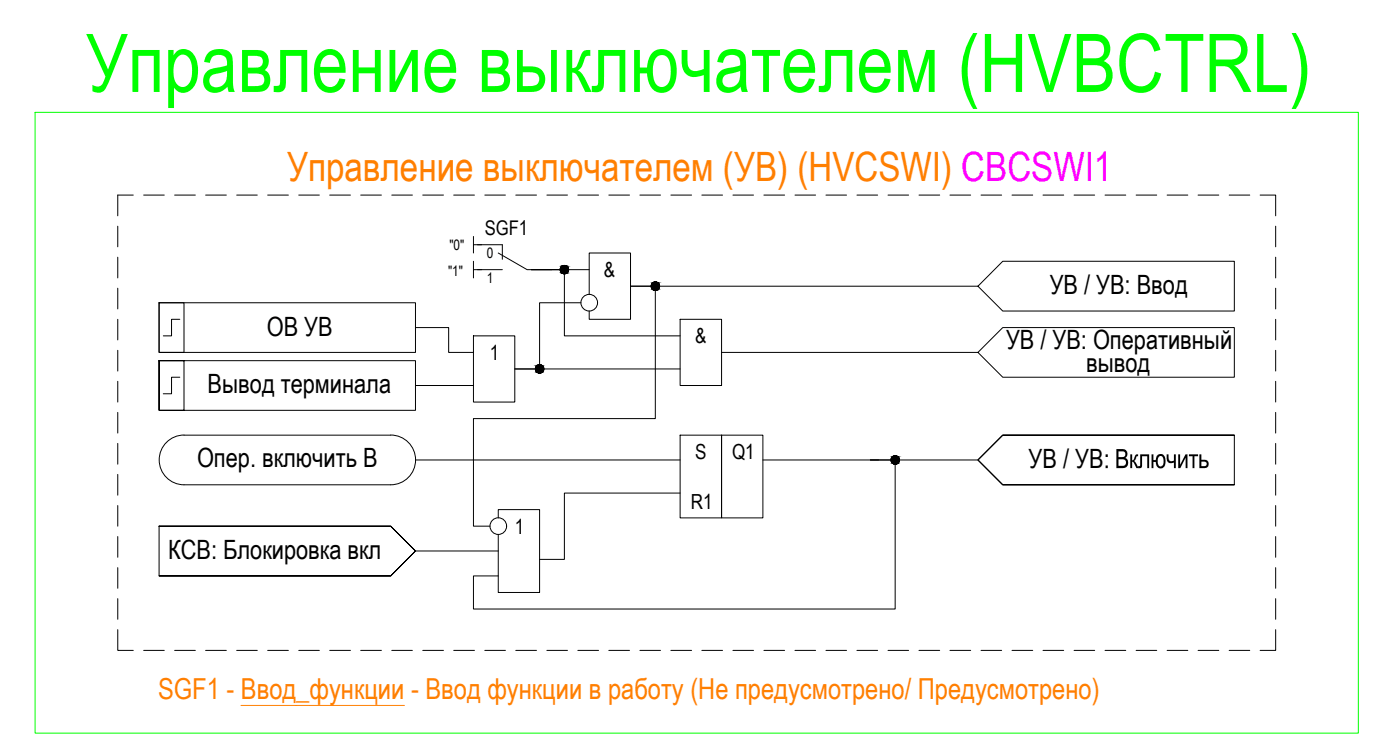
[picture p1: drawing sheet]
<svg xmlns="http://www.w3.org/2000/svg" width="538mm" height="289mm" viewBox="0 0 538 289" stroke-linecap="round" stroke-linejoin="round" font-family="sans-serif">
<!-- layer: 0 -->
<g fill="none" stroke="#000" stroke-width=".38">
<path d="M51.2 74.9h-6v7.9M55.2 74.9h7.9M67.1 74.9h7.9M79 74.9h7.9M90.9 74.9h7.9M102.8 74.9h8M114.7 74.9h8M126.6 74.9h8M138.5 74.9h8M150.5 74.9h7.9M162.4 74.9h7.9M174.3 74.9h7.9"/>
<path d="M186.2 74.9h7.9M198.1 74.9h7.9M210 74.9h7.9M221.9 74.9h8M233.8 74.9h8M245.8 74.9h7.9M257.7 74.9h7.9M269.5 74.9h8M281.5 74.9h7.9M293.4 74.9h7.9M305.3 74.9h7.9M317.2 74.9h7.9"/>
<path d="M329.1 74.9h8M341.1 74.9h7.9M352.9 74.9h8M364.8 74.9h8M376.8 74.9h7.9M388.7 74.9h7.9M400.6 74.9h7.9M412.5 74.9h7.9M424.4 74.9h8M436.3 74.9h8M448.2 74.9h8M460.1 74.9h8"/>
<path d="M472.1 74.9h7.9M484 74.9h5.9v7.9M45.2 86.8v7.9M45.2 98.7v8M181.8 90.7v6.4M181.8 93.9h3.2M489.9 86.8v7.9M489.9 98.7v8M45.2 110.6v7.9M61.1 116.2h98.5v19h-98.5zM61.1 116.2h9.6v19h-9.6zM181.8 100.3v6.4"/>
<path d="M181.8 103.5h3.2M223.1 116.2h-15.9v25.4h-9.5h63.5M226.3 113v-15.9h15.9v25.4h-15.9v-3.1M226.3 103.5h-22.2h12.7v25.4h44.4M375.6 109.8h-133.4h9.5v50.8h-69.9v41.3h6.4M385.1 100.3h89v19.1h-89l-9.5-9.6zM489.9 110.6v7.9M45.2 122.5v7.9M45.2 134.4v8M61.1 138.4v19.1h9.6v-19.1h-9.6h98.5v19.1h-98.5zM69.1 122.5h-3.2v6.4h-3.2M159.6 125.7h12.7v9.5h9.5"/>
<path d="M181.8 128.9h15.9v25.4h-15.9zM261.2 122.5h15.9v25.4h-15.9zM277.1 135.2h98.5M385.1 125.7h89v19.1h-89l-9.5-9.6zM489.9 122.5v7.9M489.9 134.4v8M45.2 146.3v8M45.2 158.3v7.9M69.1 144.8h-3.2v6.3h-3.2M159.6 147.9h22.2M489.9 146.3v8M489.9 158.3v7.9"/>
<path d="M45.2 170.2v7.9M63.6 170.1l2.6-2a8.8 8.8 0 0 1 4.5-1.1l79.4-.1a9.5 9.5 0 0 1 9.5 9.6 9.5 9.5 0 0 1-9.5 9.5h-79.4a9.5 9.5 0 0 1-8.7-5.6 9.5 9.5 0 0 1 1.6-10.3zM159.6 176.5h101.6M261.2 167h15.9v31.7h-15.9zM277.1 167h15.9v31.7h-15.9zM293 176.5h82.6M334.3 176.5h9.5v57.2h-162v-12.7h9.6M474.1 167h-89l-9.5 9.5 9.5 9.5h89v-19h-89l-9.5 9.5 9.5 9.5h89M489.9 170.2v7.9M45.2 182v8M45.2 194v7.9M191.4 198.7v-3.1h15.8v31.7h-15.8v-22.2"/>
<path d="M261.2 189.2h-44.4v25.4h-9.6M489.9 182v8M489.9 194v7.9M45.2 205.9v7.9M45.2 217.8v7.9M61.1 201.9v19.1h88.9l9.6-9.6-9.6-9.5h-88.9h88.9l9.6 9.5-9.6 9.6h-88.9M159.6 211.4h31.8M489.9 205.9v7.9M489.9 217.8v7.9M45.2 229.7v7.9M489.9 229.7v7.9M45.2 241.6v8h6"/>
<path d="M55.2 249.6h7.9M67.1 249.6h7.9M79 249.6h7.9M90.9 249.6h7.9M102.8 249.6h8M114.7 249.6h8M126.6 249.6h8M138.5 249.6h8M150.5 249.6h7.9M162.4 249.6h7.9M174.3 249.6h7.9M186.2 249.6h7.9"/>
<path d="M198.1 249.6h7.9M210 249.6h7.9M221.9 249.6h8M233.8 249.6h8M245.8 249.6h7.9M257.7 249.6h7.9M269.5 249.6h8M281.5 249.6h7.9M293.4 249.6h7.9M305.3 249.6h7.9M317.2 249.6h7.9M329.1 249.6h8"/>
<path d="M341.1 249.6h7.9M352.9 249.6h8M364.8 249.6h8M376.8 249.6h7.9M388.7 249.6h7.9M400.6 249.6h7.9M412.5 249.6h7.9M424.4 249.6h8M436.3 249.6h8M448.2 249.6h8M460.1 249.6h8M472.1 249.6h7.9"/>
<path d="M489.9 241.6v8h-5.9"/>
<circle cx="216.8" cy="103.5" r="1.59"/>
<circle cx="226.3" cy="116.2" r="3.2"/>
<circle cx="251.7" cy="109.8" r="1.59"/>
<circle cx="207.3" cy="141.6" r="1.59"/>
<circle cx="343.8" cy="176.5" r="1.59"/>
<circle cx="191.4" cy="201.9" r="3.2"/>
</g>
<path d="M460.6 174.3h.8v2.1l1.6 .1 .9 .5 .3 1.3-.6 1.1-3 .2zM461.4 177.1v1.8h1a.9 .9 0 0 0 1.1-1 .9 .9 0 0 0-1.2-.8z" fill="#000"/>
<g fill="#000" stroke="#000" stroke-width=".38">
<path d="M216.4 105h.7zM216.5 101.9h.4zM251.3 111.3h.8zM251.5 108.2h.4zM207 140h.4zM206.9 143.1h.7zM343.5 178.1h.7zM343.6 174.9h.4z"/>
<path d="M216.4 105h.5zM216.5 105h.4z"/>
<path d="M216.5 101.9h.6zM216.4 101.9h.7z"/>
<path d="M216.4 101.9l.9 .1zM216.3 102h1z"/>
<path d="M216.3 102h1.1zM216.1 102h1.3z"/>
<path d="M216.3 105h1zM216.3 105h.8z"/>
<path d="M216.1 102l1.4 .1zM216 102.1h1.5z"/>
<path d="M216.1 104.9h1.3zM216.1 104.9l1.2 .1z"/>
<path d="M216 102.1l1.7 .1zM216 102.1l1.7 .1z"/>
<path d="M216 104.8h1.5zM216 104.8l1.4 .1z"/>
<path d="M215.9 102.2h1.9zM215.7 102.2h2.1z"/>
<path d="M215.9 104.7h1.8zM215.9 104.7l1.6 .1z"/>
<path d="M215.7 102.2l2.2 .2zM215.7 102.2l2.2 .2z"/>
<path d="M215.7 104.7h2.1zM215.7 104.7h2z"/>
<path d="M215.6 102.4l2.4 .1zM215.6 102.4l2.4 .1z"/>
<path d="M215.6 104.5h2.3zM215.6 104.5l2.2 .2z"/>
<path d="M215.5 102.5l2.6 .1zM215.5 102.5l2.6 .1z"/>
<path d="M215.5 104.4h2.5zM215.5 104.4l2.4 .1z"/>
<path d="M215.4 102.6l2.8 .1zM215.4 102.6l2.8 .1z"/>
<path d="M215.4 104.3h2.7zM215.4 104.3l2.6 .1z"/>
<path d="M215.4 102.7l2.8 .2zM215.4 102.7l2.8 .2z"/>
<path d="M215.4 104.2h2.8zM215.4 104.2l2.7 .1z"/>
<path d="M215.3 102.9l3 .1zM215.3 102.9l3 .1z"/>
<path d="M215.3 104h2.9zM215.3 104l2.9 .2z"/>
<path d="M215.2 103l3.1 .1zM215.2 103l3.1 .1z"/>
<path d="M215.2 103.9h3.1zM215.2 103.9l3 .1z"/>
<path d="M215.2 103.1l3.1 .2zM215.2 103.1l3.1 .2z"/>
<path d="M215.2 103.3l3.2 .2zM215.2 103.3l3.2 .2z"/>
<path d="M215.2 103.6l3.1 .2zM215.2 103.6l3.1 .2z"/>
<path d="M215.2 103.8h3.1zM215.2 103.8l3.1 .1z"/>
<path d="M215.2 103.5h3.2zM215.2 103.5l3.1 .1z"/>
<path d="M251.3 111.3l.6 .1zM251.5 111.4h.4z"/>
<path d="M251.5 108.2l.6 .1zM251.3 108.3h.8z"/>
<path d="M251.3 108.3h.9zM251.2 108.3h1z"/>
<path d="M251.2 108.3h1.2zM251.1 108.3h1.3z"/>
<path d="M251.2 111.3h1zM251.2 111.3h.9z"/>
<path d="M251.1 108.3l1.4 .1zM250.9 108.4h1.6z"/>
<path d="M251.1 111.3h1.3zM251.1 111.3h1.1z"/>
<path d="M250.9 108.4l1.7 .1zM250.8 108.5h1.8z"/>
<path d="M250.9 111.2h1.6zM250.9 111.2l1.5 .1z"/>
<path d="M250.8 108.5l1.9 .1zM250.7 108.6h2z"/>
<path d="M250.8 111.1h1.8zM250.8 111.1l1.7 .1z"/>
<path d="M250.7 108.6l2.2 .1zM250.7 108.6l2.2 .1z"/>
<path d="M250.7 111h2zM250.7 111l1.9 .1z"/>
<path d="M250.5 108.7l2.5 .1zM250.5 108.7l2.5 .1z"/>
<path d="M250.5 110.9h2.4zM250.5 110.9l2.2 .1z"/>
<path d="M250.5 108.8l2.5 .1zM250.5 108.8l2.5 .1z"/>
<path d="M250.5 110.8h2.5zM250.5 110.8l2.4 .1z"/>
<path d="M250.4 108.9l2.7 .2zM250.4 108.9l2.7 .2z"/>
<path d="M250.4 110.7h2.6zM250.4 110.7l2.6 .1z"/>
<path d="M250.3 109.1l2.9 .1zM250.3 109.1l2.9 .1z"/>
<path d="M250.3 110.5h2.8zM250.3 110.5l2.7 .2z"/>
<path d="M250.2 109.2l3 .2zM250.2 109.2l3 .2z"/>
<path d="M250.2 110.4h3zM250.2 110.4l2.9 .1z"/>
<path d="M250.2 109.4l3.1 .1zM250.2 109.4l3.1 .1z"/>
<path d="M250.2 110.2h3zM250.2 110.2l3 .2z"/>
<path d="M250.2 109.5l3.1 .2zM250.2 109.5l3.1 .2z"/>
<path d="M250.2 110.1h3.1zM250.2 110.1l3 .1z"/>
<path d="M250.1 109.7l3.2 .1zM250.1 109.7l3.2 .1z"/>
<path d="M250.1 109.8l3.2 .2zM250.1 109.8l3.2 .2z"/>
<path d="M250.1 110h3.2zM250.1 110l3.2 .1z"/>
<path d="M206.9 143.1h.5zM207 143.1h.4z"/>
<path d="M207 140h.6zM206.9 140h.7z"/>
<path d="M206.9 140l.8 .1zM206.7 140.1h1z"/>
<path d="M206.7 140.1h1.2zM206.6 140.1h1.3z"/>
<path d="M206.7 143.1h1zM206.7 143.1h.9z"/>
<path d="M206.6 140.1l1.4 .1zM206.4 140.2h1.6z"/>
<path d="M206.6 143h1.3zM206.6 143l1.1 .1z"/>
<path d="M206.4 140.2l1.8 .1zM206.3 140.3h1.9z"/>
<path d="M206.4 142.9h1.6zM206.4 142.9l1.5 .1z"/>
<path d="M206.3 140.3l2 .1zM206.3 140.3l2 .1z"/>
<path d="M206.3 142.8h1.9zM206.3 142.8l1.7 .1z"/>
<path d="M206.2 140.4l2.2 .1zM206.2 140.4l2.2 .1z"/>
<path d="M206.2 142.8h2.1zM206.2 142.8h2z"/>
<path d="M206.1 140.5l2.4 .1zM206.1 140.5l2.4 .1z"/>
<path d="M206.1 142.7h2.3zM206.1 142.7l2.2 .1z"/>
<path d="M206 140.6l2.5 .1zM206 140.6l2.5 .1z"/>
<path d="M206 142.5h2.5zM206 142.5l2.4 .2z"/>
<path d="M205.9 140.7l2.7 .2zM205.9 140.7l2.7 .2z"/>
<path d="M205.9 142.4h2.6zM205.9 142.4l2.6 .1z"/>
<path d="M205.8 140.9l2.9 .1zM205.8 140.9l2.9 .1z"/>
<path d="M205.8 142.3h2.8zM205.8 142.3l2.7 .1z"/>
<path d="M205.8 141l3 .1zM205.8 141l3 .1z"/>
<path d="M205.8 142.2h2.9zM205.8 142.2l2.8 .1z"/>
<path d="M205.7 141.1l3.1 .2zM205.7 141.1l3.1 .2z"/>
<path d="M205.7 142h3.1zM205.7 142l3 .2z"/>
<path d="M205.7 141.3l3.1 .1zM205.7 141.3l3.1 .1z"/>
<path d="M205.7 141.4l3.1 .2zM205.7 141.4l3.1 .2z"/>
<path d="M205.7 141.6l3.1 .1zM205.7 141.6l3.1 .1z"/>
<path d="M205.7 141.7l3.1 .2zM205.7 141.7l3.1 .2z"/>
<path d="M205.7 141.9h3.1zM205.7 141.9l3.1 .1z"/>
<path d="M343.5 178.1h.5zM343.6 178.1h.4z"/>
<path d="M343.6 174.9l.6 .1zM343.5 175h.7z"/>
<path d="M343.5 175h.8zM343.3 175h1z"/>
<path d="M343.3 175l1.2 .1zM343.2 175.1h1.3z"/>
<path d="M343.3 178h1zM343.3 178l.9 .1z"/>
<path d="M343.2 175.1h1.4zM343 175.1h1.6z"/>
<path d="M343.2 177.9h1.3zM343.2 177.9l1.1 .1z"/>
<path d="M343 175.1l1.7 .1zM342.9 175.2h1.8z"/>
<path d="M343 177.9h1.6zM343 177.9h1.5z"/>
<path d="M342.9 175.2l2 .1zM342.8 175.3h2.1z"/>
<path d="M342.9 177.8h1.8zM342.9 177.8l1.7 .1z"/>
<path d="M342.8 175.3l2.1 .1zM342.7 175.4h2.2z"/>
<path d="M342.8 177.7h2.1zM342.8 177.7l1.9 .1z"/>
<path d="M342.7 175.4l2.4 .1zM342.7 175.4l2.4 .1z"/>
<path d="M342.7 177.6h2.2zM342.7 177.6l2.2 .1z"/>
<path d="M342.6 175.5l2.6 .2zM342.6 175.5l2.6 .2z"/>
<path d="M342.6 177.5h2.5zM342.6 177.5l2.3 .1z"/>
<path d="M342.5 175.7l2.7 .1zM342.5 175.7l2.7 .1z"/>
<path d="M342.5 177.3h2.7zM342.5 177.3l2.6 .2z"/>
<path d="M342.4 175.8l2.9 .1zM342.4 175.8l2.9 .1z"/>
<path d="M342.4 177.2h2.8zM342.4 177.2l2.8 .1z"/>
<path d="M342.4 175.9l2.9 .2zM342.4 175.9l2.9 .2z"/>
<path d="M342.4 177.1h2.9zM342.4 177.1l2.8 .1z"/>
<path d="M342.3 176.1l3.1 .1zM342.3 176.1l3.1 .1z"/>
<path d="M342.3 177h3zM342.3 177l3 .1z"/>
<path d="M342.3 176.2l3.1 .2zM342.3 176.2l3.1 .2z"/>
<path d="M342.2 176.4l3.2 .1zM342.2 176.4l3.2 .1z"/>
<path d="M342.2 176.7l3.2 .1zM342.2 176.7l3.2 .1z"/>
<path d="M342.3 176.8h3.1zM342.3 176.8l3 .2z"/>
<path d="M342.2 176.5h3.2zM342.2 176.5l3.2 .2z"/>
</g>
<path d="M13.5 43.1h508.2v238.2h-508.2z" fill="none" stroke="#0f0" stroke-width=".38"/>
<path d="M183.4 93.9h9.5v5.6M191.4 97.1l11.1 6.4h9.5M183.4 103.5h9.5" fill="none" stroke="#000" stroke-width=".38"/>
<!-- layer: 0 -->
<path d="M92.6 270.7h62.7" fill="none" stroke="#ff7f00" stroke-width=".38"/>
<text font-size="31.1" fill="#0f0" x="33" y="35.3">Управление выключателем (HVBCTRL)</text>
<text font-size="15.5" fill="#ff7f00" x="110.2" y="69.4">Управление выключателем (УВ) (HVCSWI) CBCSWI1</text>
<text font-size="11.1" fill="#ff7f00" x="60.7" y="268.3">SGF1 - Ввод_функции - Ввод функции в работу (Не предусмотрено/ Предусмотрено)</text>
<g font-size="10.2">
<text x="403.2" y="112.9">УВ / УВ: Ввод</text>
<text x="102.5" y="128.8">ОВ УВ</text>
<text x="386.4" y="134.1">УВ / УВ: Оперативный</text>
<text x="417.1" y="142.6">вывод</text>
<text x="79.7" y="151">Вывод терминала</text>
<text x="75.7" y="179.2">Опер. включить В</text>
<text x="395.1" y="179.6">УВ / УВ</text>
<text x="423.9" y="179.6">: Включить</text>
<text x="64.6" y="214.6">КСВ: Блокировка вкл</text>
</g>
<g font-size="8">
<text x="232" y="106.3">&amp;</text>
<text x="266.9" y="131.7">&amp;</text>
<text x="188.2" y="138.1">1</text>
<text x="267" y="176.2">S</text>
<text x="281.1" y="176">Q1</text>
<text x="265.4" y="195.3">R1</text>
<text x="197.7" y="204.8">1</text>
</g>
<text font-size="7.8" x="186.2" y="90.4">SGF1</text>
<g font-size="5.5">
<text x="172.6" y="95.9">&quot;0&quot;</text>
<text x="186.9" y="99.1">0</text>
<text x="172.1" y="105.8">&quot;1&quot;</text>
<text x="186.9" y="108.6">1</text>
</g>
</svg>
